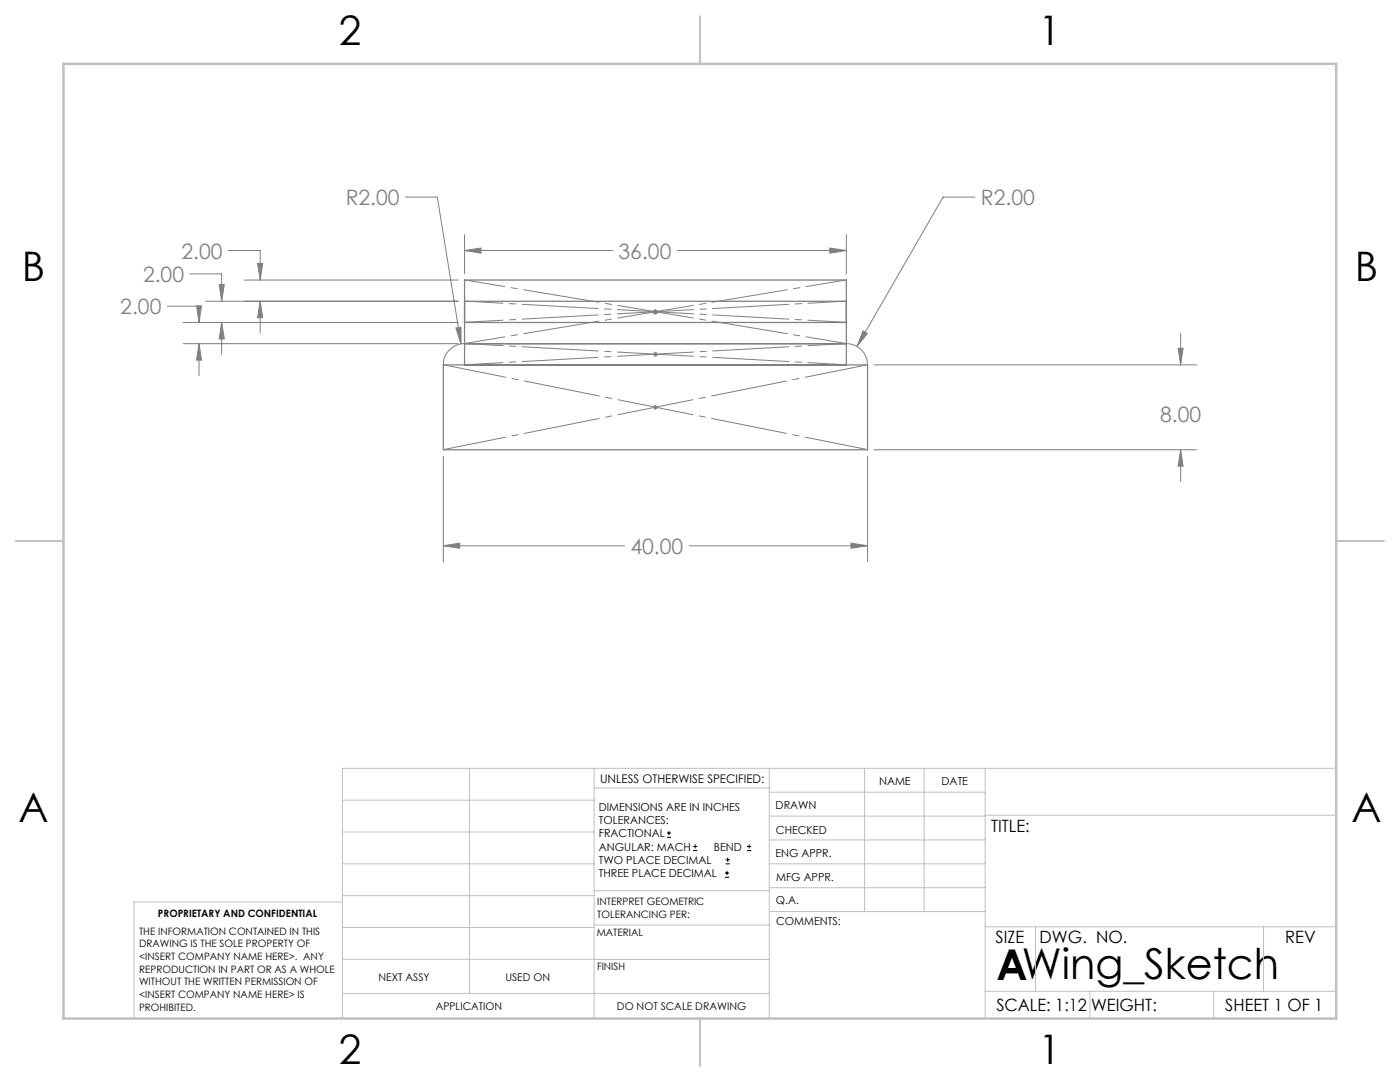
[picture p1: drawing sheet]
<svg xmlns="http://www.w3.org/2000/svg" width="279mm" height="216mm" viewBox="0 0 279 216" stroke-linecap="round" stroke-linejoin="round" font-family="sans-serif">
<g fill="none" stroke="#000" stroke-width=".2">
<path d="M133.1 167.1h.8M133.1 166.2h.8M133.5 165.8v.9M138.3 169.7h.8M138.3 168.9h.8M138.7 168.5v.8M144.7 175h.8M144.7 174.2h.8M144.8 172.4h.9M144.8 171.6h.9M145.1 173.8v.8M145.2 171.1v.9"/>
<path d="M149.1 169.7h.8M149.1 168.9h.8M149.5 168.5v.8"/>
</g>
<g fill="none" stroke="#808080" stroke-width=".2">
<path d="M80.9 39.3h6.4l4.7 29.3M194.6 39.3h-6.4l-17.2 29.8M37.9 54.6h6.3v5.5M43.7 56.8h1.1l-.6 3.3zM45.6 50h6.3v5.9M48.8 55.9h42.6M51.4 52.6h1l-.5 3.3zM92.7 50l3.3-.5v1zM92.7 46.8v7.8M92.7 50h29.6M135.1 50h33.8M165.6 49.5l3.3 .5-3.3 .5z"/>
<path d="M168.9 46.8v7.8M33.4 61.1h6.3v3.2M36.5 68.6h54.9M36.5 64.3h54.9M39.2 61h1l-.5 3.3zM39.7 68.6l.5 3.3h-1zM39.7 68.6v6.3M41.1 60.1h50.3M44.2 64.3l.6 3.3h-1.1zM44.2 64.3v6.4M51.9 60.1l.5 3.3h-1zM51.9 60.1v6.4"/>
<path d="M91 65.4l1-.1v3.3zM92.7 68.6a4.2 4.2 0 0 0-4.2 4.2M130.3 70.7h1M130.3 62.2h1M130.5 70.3l.7 .7M130.5 61.9l.7 .7M130.8 61.7v1M130.8 70.2v1M131.2 70.3l-.7 .7M131.2 61.9l-.7 .7M168.9 68.6a4.3 4.3 0 0 1 4.2 4.2M172.2 66l.9 .5-2.1 2.6z"/>
<path d="M174.4 72.8h64.4M235.1 69.5h1l-.5 3.3zM235.6 66.5v6.3M88.5 91v21.1M130.3 81.3h1M130.5 80.9l.7 .7M130.8 80.8v1M131.2 80.9l-.7 .7M173.1 91v21.1M174.4 89.7h64.4M235.6 89.7l.5 3.3h-1zM235.6 89.7v6.4"/>
<path d="M88.5 108.9l3.3-.5v1zM88.5 108.9h36.1M137.5 108.9h35.6M169.8 108.4l3.3 .5-3.3 .5z"/>
</g>
<g fill="none" stroke="#c0c0c0" stroke-width=".2">
<path d="M68.3 159.7h50.3M93.7 153.3v44.9M118.6 153.3v49.9M118.6 157.2h34.9M153.5 153.3v49.9M153.5 158.1h43.1M172.5 153.3v28.6M184.4 153.3v28.6M196.6 153.3v49.9M266.7 153.3h-198.4v49.9M68.3 178.7h50.3M68.3 172.4h50.3"/>
<path d="M68.3 166h50.3M68.3 180h-41.6v23.2M118.6 177.7h35M153.5 167.6h43.1M153.5 162.8h43.1M153.5 172.4h43.1M153.5 177.1h43.1M196.6 162.7h70.1M68.3 198.2h85.2M68.3 191.4l85.2 .1M68.3 185.1h50.3M118.6 184.6h35"/>
<path d="M153.6 181.9h43M196.6 197.8h70.1M196.6 184.9h70.1M206.7 184.9v12.9M217.5 197.8v5.4M242.2 197.8v5.4M252.2 184.9v12.9"/>
</g>
<path d="M139.7 3.2v9.5M3.1 107.9h9.6M266.7 107.9h9.5M139.7 203.2v9.6" fill="none" stroke="#c0c0c0" stroke-width=".25"/>
<path d="M12.7 12.7h254v190.5h-254z" fill="none" stroke="#c0c0c0" stroke-width=".5"/>
<path d="M173.1 72.8l-84.6 16.9M173.1 89.7l-84.6-16.9" fill="none" stroke="#808080" stroke-width=".2" stroke-dasharray="15.2 1.3 1.3 1.3" stroke-dashoffset="2.5"/>
<path d="M92.7 60.1l76.2 4.2M92.7 64.3l76.2-4.2M168.9 72.8l-76.2-4.2M168.9 68.6l-76.2 4.2" fill="none" stroke="#808080" stroke-width=".2" stroke-dasharray="15.2 1.3 1.3 1.3" stroke-dashoffset="7.6"/>
<path d="M168.9 55.9l-76.2 12.7M168.9 68.6l-76.2-12.7" fill="none" stroke="#808080" stroke-width=".2" stroke-dasharray="15.2 1.3 1.3 1.3" stroke-dashoffset="7.1"/>
<path d="M88.5 72.8h84.6v16.9h-84.6zM92.7 72.8v-16.9h76.2v16.9M92.7 68.6h76.2M92.7 60.1h76.2M92.7 64.3h76.2" fill="none" stroke="#808080" stroke-width=".25"/>
<path d="M169.8 108.4l3.3 .5-3.3 .5zM88.5 108.9l3.3-.5v1zM235.6 89.7l.5 3.3h-1zM235.1 69.5h1l-.5 3.3zM172.2 66l-1.2 3.1 2.1-2.6zM91 65.4l1 3.2v-3.3zM165.6 49.5l3.3 .5-3.3 .5zM92.7 50l3.3-.5v1zM39.7 68.6l.5 3.3h-1zM39.2 61h1l-.5 3.3zM44.2 64.3l.6 3.3h-1.1zM43.7 56.8h1.1l-.6 3.3zM51.9 60.1l.5 3.3h-1zM51.4 52.6h1l-.5 3.3z" fill="#808080"/>
<text font-size="8.5" x="198.9" y="195.5">AWing_Sketch</text>
<g font-size="8.1">
<text x="67.6" y="8.9">2</text>
<text x="207.3" y="8.9">1</text>
<text x="4.4" y="56.1">B</text>
<text x="270.4" y="56.1">B</text>
<text x="3.7" y="164.1">A</text>
<text x="269.7" y="164.1">A</text>
<text x="67.6" y="212.4">2</text>
<text x="207.3" y="212.4">1</text>
</g>
<g font-size="4.2" fill="#808080">
<text x="69" y="40.9">R2.00</text>
<text x="195.8" y="40.9">R2.00</text>
<text x="36.2" y="51.6">2.00</text>
<text x="123.4" y="51.6">36.00</text>
<text x="28.5" y="56.2">2.00</text>
<text x="24" y="62.7">2.00</text>
<text x="231.5" y="84.1">8.00</text>
<text x="125.8" y="110.5">40.00</text>
</g>
<g font-size="3.4">
<text x="197.8" y="166">TITLE:</text>
<text x="198.7" y="188.1">SIZE</text>
<text x="207.5" y="188.1">DWG. NO.</text>
<text x="256.5" y="188.2">REV</text>
<text x="198.8" y="201.7">SCALE: 1:12</text>
<text x="217.7" y="201.8">WEIGHT:</text>
<text x="244.5" y="201.7">SHEET 1 OF 1</text>
</g>
<text font-size="2.4" x="119.8" y="156.2">UNLESS OTHERWISE SPECIFIED:</text>
<g font-size="2.2">
<text x="119.5" y="161.8">DIMENSIONS ARE IN INCHES</text>
<text x="154.8" y="161.4">DRAWN</text>
<text x="175.4" y="156.6">NAME</text>
<text x="187.9" y="156.7">DATE</text>
<text x="119.5" y="164.4">TOLERANCES:</text>
<text x="119.5" y="167.1">FRACTIONAL</text>
<text x="154.9" y="166.3">CHECKED</text>
<text x="119.5" y="169.7">ANGULAR: MACH</text>
<text x="119.5" y="172.4">TWO PLACE DECIMAL</text>
<text x="142.5" y="169.7">BEND</text>
<text x="154.8" y="171">ENG APPR.</text>
<text x="119.5" y="175">THREE PLACE DECIMAL</text>
<text x="154.9" y="175.7">MFG APPR.</text>
<text x="154.9" y="180.4">Q.A.</text>
<text x="154.9" y="184.6">COMMENTS:</text>
</g>
<g font-size="2.1">
<text x="75.5" y="195.7">NEXT ASSY</text>
<text x="100.9" y="195.7">USED ON</text>
<text x="86.9" y="201.5">APPLICATION</text>
<text x="123.1" y="201.6">DO NOT SCALE DRAWING</text>
</g>
<g font-size="2">
<text x="31.5" y="182.9">PROPRIETARY AND CONFIDENTIAL</text>
<text x="119.2" y="180.6">INTERPRET GEOMETRIC</text>
<text x="119.2" y="183.1">TOLERANCING PER:</text>
<text x="27.8" y="186.5">THE INFORMATION CONTAINED IN THIS</text>
<text x="27.8" y="189">DRAWING IS THE SOLE PROPERTY OF</text>
<text x="27.8" y="191.6">&lt;INSERT COMPANY NAME HERE&gt;. ANY</text>
<text x="119.1" y="186.7">MATERIAL</text>
<text x="27.8" y="194.1">REPRODUCTION IN PART OR AS A WHOLE</text>
<text x="27.8" y="196.6">WITHOUT THE WRITTEN PERMISSION OF</text>
<text x="119.1" y="193.5">FINISH</text>
<text x="27.8" y="199.1">&lt;INSERT COMPANY NAME HERE&gt; IS</text>
<text x="27.8" y="201.7">PROHIBITED.</text>
</g>
</svg>
